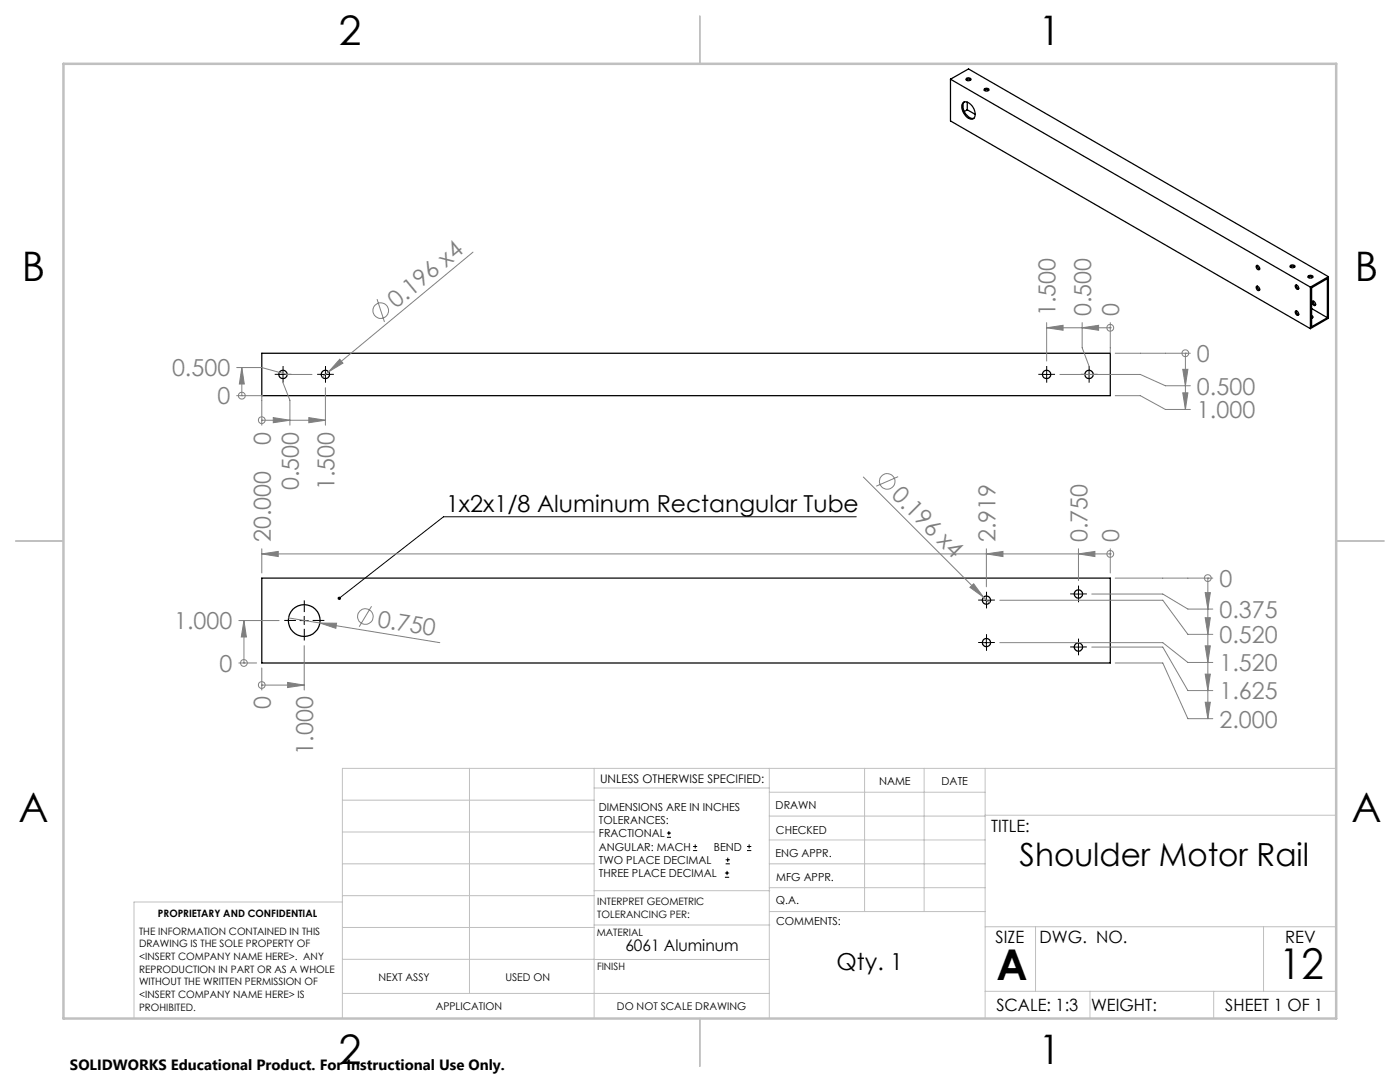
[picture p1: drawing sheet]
<svg xmlns="http://www.w3.org/2000/svg" width="279mm" height="216mm" viewBox="0 0 279 216" stroke-linecap="round" stroke-linejoin="round" font-family="sans-serif">
<g fill="none" stroke="#000" stroke-width=".25">
<path d="M189.7 15.8v8.3l71.8 41.5M189.7 15.8l71.8 41.5M189.7 15.8l3.6-2 71.8 41.4M192.8 15.7a.52 .52 0 0 1 .6-.2 .52 .52 0 0 1 .3 .4 .51 .51 0 0 1-.5 .2 .51 .51 0 0 1-.4-.4zM192.8 15.9l.3-.1 .6 .1M193 15.8v.3M196.4 17.8a.52 .52 0 0 1 .6-.2 .52 .52 0 0 1 .3 .4 .49 .49 0 0 1-.5 .2 .49 .49 0 0 1-.4-.4zM196.4 18l.5-.1 .4 .1M192.2 20.5a1.29 1.29 0 0 1 1.8 .7 2.02 2.02 0 0 1 .2 2.5 2 2 0 0 1-2.1-1.8l-.2-.9zM192.4 20.3a2.36 2.36 0 0 0 1.8 3.3h.1M193 21.9l1.6 .9M193 20.4v1.5"/>
<path d="M193 21.9l-.6 .4M250.7 57.2a.5 .5 0 0 1 .6 .2 .5 .5 0 0 1 0 .6l-.4-.1zM250.8 53a.6 .6 0 0 1 .5 .8 .58 .58 0 0 1-.5-.8zM250.9 53v.2l.5 .5M250.9 57.1v.3l.5 .5M257.5 53a.52 .52 0 0 1 .5-.2 .52 .52 0 0 1 .4 .5 .51 .51 0 0 1-.5 .2 .51 .51 0 0 1-.4-.5zM257.5 53.3l.2-.2 .7 .2M258.5 56.9a.47 .47 0 0 1 .6 .3 .47 .47 0 0 1-.1 .5l-.4-.3zM258.7 56.8l.1 .5 .4 .3M261.1 55.4l.4-.2 .5 .2M261.2 55l.3-.1 .5 .2a.49 .49 0 0 1-.5 .4 .49 .49 0 0 1-.4-.4zM261.5 57.3v8.3"/>
<path d="M261.8 57.4l3.1-1.8v7.8l-3.1 1.8zM261.9 55.3v.1M265.1 55.2l-3.6 2.1M265.1 55.2v8.3l-3.6 2.1M52.2 70.5h169.4v8.5h-169.4zM258.5 62.1a.47 .47 0 0 1 .6 .2 .47 .47 0 0 1-.1 .6l-.4-.3zM258.7 62l.1 .5 .4 .3M261.8 63l.2 .3-.2 .2M261.8 63.3l.2 .1M261.8 61.6l3.1 1.8M261.9 60.2a.47 .47 0 0 1 .6 .2 .47 .47 0 0 1-.2 .6l-.4-.5zM262.1 60.1l.1 .4 .3 .4"/>
<path d="M52.2 115.4h169.4v16.9h-169.4z"/>
<circle cx="56.5" cy="74.7" r=".84"/>
<circle cx="64.9" cy="74.7" r=".84"/>
<circle cx="208.9" cy="74.7" r=".84"/>
<circle cx="217.3" cy="74.7" r=".84"/>
<circle cx="196.9" cy="119.7" r=".83"/>
<circle cx="215.2" cy="118.5" r=".82"/>
<circle cx="60.7" cy="123.8" r="3.2"/>
<circle cx="196.9" cy="128.2" r=".83"/>
<circle cx="215.2" cy="129.1" r=".82"/>
</g>
<g fill="none" stroke="#808080" stroke-width=".2">
<path d="M75.2 59.7l1.5 4.5M94.4 50.3l-30.1 24.9M47.2 73.3h5l5.1 1.4h5M47.2 79h5M48.3 79h.1M48.3 73.3v5.7M48.3 73.3l.5 3.3h-1zM52.2 79h.1M52.2 79v5.8M56.5 76.4l1.4 3.5v4.9M64.9 77.4v7.4M67.8 71.7l.6 .8-2.8 1.7z"/>
<path d="M208.9 65.4h12.7M208.9 64.4v7.6M208.9 65.4l3.3-.5v1zM211.5 74.7h16.1l5 2.3h5M216 64.4v5l1.3 3.7M216 65.4l3.3-.5v1zM221.6 65.4h.1M221.6 64.4v6.1M222.6 70.5h15M222.6 79h5l5 2.7h5M236 73.7h1.1l-.5 3.3zM236 78.4h1.1l-.5 3.3z"/>
<path d="M236.6 70.5h.1M236.6 70.5v11.2M52.2 83.9h.1M52.2 83.9h12.7M54.5 83.3l3.4 .6-3.4 .4zM61.6 83.3l3.3 .6-3.3 .4zM172.3 95.2l25.1 25.1M179.2 95.1l-4.3 1.9M52.2 109.5v4.8M52.2 110.5h169.4M52.2 110.5l3.3-.5v1.1zM193.6 117.2l.7-.7 2 2.7z"/>
<path d="M196.8 109.5v7.6M196.8 110.5l3.4-.5v1.1zM199.5 119.8h32.6l5 6.8h4.9M215.2 109.5v6.4M215.2 110.5l3.3-.5v1.1zM217.9 118.5h14.2l5 3h4.9M221.6 110.5h.1M221.6 109.5v4.8M222.6 115.4h19.4M240.5 118.3h1l-.4 3.2zM241.1 115.4h.1M241.1 115.4v28"/>
<path d="M47.7 132.3h3.5M47.7 123.8h8M48.7 123.8v8.5M48.7 123.8l.5 3.3h-1zM48.7 132.3h.1M52.2 136.7h.1M52.2 133.3v4.4M52.2 136.7h8.5M57.4 136.2l3.3 .5-3.3 .5zM57.6 123.3l6.3 1M60.7 128.8v8.9M63.9 124.3l3.3 .1-.2 1z"/>
<path d="M63.9 124.3l23.9 3.9M74.2 121l-2.5 4.1M199.5 128.2h32.6l5 4h4.9M217.9 129.1h14.2l5 8.7h4.9M222.6 132.3h9.5l5 11.1h4.9M240.5 123.3h1l-.4 3.3zM240.5 128.9h1l-.4 3.3zM240.5 134.5h1l-.4 3.3zM240.5 140.1h1l-.4 3.3z"/>
<circle cx="48.2" cy="79" r=".69"/>
<circle cx="76" cy="62" r="1.56"/>
<circle cx="221.6" cy="65.4" r=".69"/>
<circle cx="236.6" cy="70.5" r=".69"/>
<circle cx="52.2" cy="83.8" r=".68"/>
<circle cx="177.1" cy="96.1" r="1.55"/>
<circle cx="221.6" cy="110.5" r=".69"/>
<circle cx="241" cy="115.3" r=".68"/>
<circle cx="48.7" cy="132.3" r=".68"/>
<circle cx="52.2" cy="136.7" r=".68"/>
<circle cx="72.9" cy="123" r="1.55"/>
</g>
<g fill="none" stroke="#000" stroke-width=".2">
<path d="M55.6 74.7h1.7M56.5 73.9v1.7M64.1 74.7h1.7M64.9 73.9v1.7M208 74.7h1.7M208.9 73.9v1.7M216.5 74.7h1.7M217.3 73.9v1.7M170.9 103.1h-82.4l-20.8 16.3M196 119.8h1.7M196.8 118.9v1.7M214.4 118.5h1.6"/>
<path d="M215.2 117.7v1.6M59.9 123.8h1.6M60.7 123v1.6M196 128.2h1.7M196.8 127.4v1.6M214.4 129.1h1.6M215.2 128.3v1.6M133.1 167.1h.8M133.1 166.2h.8M133.5 165.8v.9M138.3 169.7h.8M138.3 168.9h.8"/>
<path d="M138.7 168.5v.8M144.7 175h.8M144.7 174.2h.8M144.8 172.4h.9M144.8 171.6h.9M145.1 173.8v.8M145.2 171.1v.9M149.1 169.7h.8M149.1 168.9h.8M149.5 168.5v.8"/>
</g>
<g fill="none" stroke="#000" stroke-width=".2" stroke-dasharray="15.2 1.3 1.3 1.3" stroke-linecap="butt">
<path d="M55.7 74.7h-.9M56.5 73.9v-.9M56.5 75.5v.9M57.3 74.7h.9M64.1 74.7h-.8M65 73.9v-.9M65 75.5v.9M65.8 74.7h.8M208.1 74.7h-.9M208.9 73.9v-.9M208.9 75.5v.9M209.7 74.7h.9"/>
<path d="M216.5 74.7h-.8M217.4 73.9v-.9M217.4 75.5v.9M218.2 74.7h.8M196 119.7h-.8M196.9 118.9v-.8M197.7 119.7h.8M214.4 118.5h-.8M215.2 119.3v.9M215.2 117.7v-.9M216.1 118.5h.8M59.1 123.8h-2.4"/>
<path d="M60.7 122.1v-2.3M60.7 125.5v2.3M62.4 123.8h2.3M196 128.2h-.8M196.9 120.6v.8M196.9 129v.9M196.9 127.4v-.9M197.7 128.2h.8M214.4 129.1h-.8M215.2 129.9v.9M215.2 128.3v-.9M216.1 129.1h.8"/>
</g>
<g fill="none" stroke="#c0c0c0" stroke-width=".2">
<path d="M68.3 159.7h50.3M93.7 153.3v44.9M118.6 153.3v49.9M118.6 157.2h34.9M153.5 153.3v49.9M153.5 158.1h43.1M172.5 153.3v28.6M184.4 153.3v28.6M196.6 153.3v49.9M266.7 153.3h-198.4v49.9M68.3 178.7h50.3M68.3 172.4h50.3"/>
<path d="M68.3 166h50.3M68.3 180h-41.6v23.2M118.6 177.7h35M153.5 167.6h43.1M153.5 162.8h43.1M153.5 172.4h43.1M153.5 177.1h43.1M196.6 162.7h70.1M68.3 198.2h85.2M68.3 191.4l85.2 .1M68.3 185.1h50.3M118.6 184.6h35"/>
<path d="M153.6 181.9h43M196.6 197.8h70.1M196.6 184.9h70.1M206.7 184.9v12.9M217.5 197.8v5.4M242.2 197.8v5.4M252.2 184.9v12.9"/>
</g>
<path d="M139.7 3.2v9.5M3.1 107.9h9.6M266.7 107.9h9.5M139.7 203.2v9.6" fill="none" stroke="#c0c0c0" stroke-width=".25"/>
<path d="M12.7 12.7h254v190.5h-254z" fill="none" stroke="#c0c0c0" stroke-width=".5"/>
<path d="M67.4 119.2a.34 .34 0 0 1 .5-.1 .34 .34 0 0 1 .1 .5 .34 .34 0 0 1-.5 0l.2-.2-.2 .2z" fill="#000"/>
<g fill="#808080">
<path d="M193.6 117.2l.7-.7 2 2.7z"/>
<path d="M67.8 71.7l.6 .8-2.8 1.7z"/>
<path d="M63.9 124.3l3.3 .1-.2 1z"/>
<path d="M236 73.7h1.1l-.5 3.3zM236 78.4h1.1l-.5 3.3zM48.3 73.3l.5 3.3h-1z"/>
<path d="M240.5 118.3h1l-.4 3.2zM240.5 123.3h1l-.4 3.3zM240.5 128.9h1l-.4 3.3zM240.5 134.5h1l-.4 3.3zM240.5 140.1h1l-.4 3.3zM48.7 123.8l.5 3.3h-1z"/>
<path d="M216 65.4l3.3-.5v1zM208.9 65.4l3.3-.5v1zM54.5 83.3l3.4 .6-3.4 .4zM61.6 83.3l3.3 .6-3.3 .4z"/>
<path d="M215.2 110.5l3.3-.5v1.1zM196.8 110.5l3.4-.5v1.1zM52.2 110.5l3.3-.5v1.1zM57.4 136.2l3.3 .5-3.3 .5z"/>
</g>
<g font-size="8.5">
<text x="198.9" y="195.5">A</text>
<text x="255.3" y="195.4">12</text>
</g>
<g font-size="8.1">
<text x="67.6" y="8.9">2</text>
<text x="207.3" y="8.9">1</text>
<text x="4.4" y="56.2">B</text>
<text x="270.4" y="56.2">B</text>
<text x="3.7" y="164.1">A</text>
<text x="269.7" y="164.1">A</text>
<text x="67.6" y="212.4">2</text>
<text x="207.3" y="212.4">1</text>
</g>
<text font-size="6.3" x="203.5" y="172.9">Shoulder Motor Rail</text>
<g font-size="4.7" fill="#808080">
<text x="79.1" y="61.6" transform="rotate(-40 79.1 61.6)">0.196 x4</text>
<text x="210.7" y="63.1" transform="rotate(-90 210.7 63.1)">1.500</text>
<text x="217.7" y="63.1" transform="rotate(-90 217.7 63.1)">0.500</text>
<text x="223.4" y="63.1" transform="rotate(-90 223.4 63.1)">0</text>
<text x="34.3" y="75.1">0.500</text>
<text x="238.9" y="72.2">0</text>
<text x="43.4" y="80.7">0</text>
<text x="238.9" y="78.7">0.500</text>
<text x="238.9" y="83.5">1.000</text>
<text x="54" y="88.7" transform="rotate(-90 54 88.7)">0</text>
<text x="59.6" y="97.8" transform="rotate(-90 59.6 97.8)">0.500</text>
<text x="66.7" y="97.8" transform="rotate(-90 66.7 97.8)">1.500</text>
<text x="177.7" y="99.1" transform="rotate(45 177.7 99.1)">0.196 x4</text>
<text x="54" y="108.2" transform="rotate(-90 54 108.2)">20.000</text>
<text x="198.6" y="108.2" transform="rotate(-90 198.6 108.2)">2.919</text>
<text x="217" y="108.2" transform="rotate(-90 217 108.2)">0.750</text>
<text x="223.4" y="108.2" transform="rotate(-90 223.4 108.2)">0</text>
<text x="243.4" y="117.1">0</text>
<text x="34.7" y="125.6">1.000</text>
<text x="75.2" y="125.1" transform="rotate(9 75.2 125.1)">0.750</text>
<text x="243.4" y="123.3">0.375</text>
<text x="243.4" y="128.3">0.520</text>
<text x="43.8" y="134">0</text>
<text x="243.4" y="133.9">1.520</text>
<text x="54" y="141.6" transform="rotate(-90 54 141.6)">0</text>
<text x="243.4" y="139.6">1.625</text>
<text x="243.4" y="145.2">2.000</text>
<text x="62.5" y="150.6" transform="rotate(-90 62.5 150.6)">1.000</text>
</g>
<g font-size="4.7">
<text x="89" y="102.1">1x2x1/8 Aluminum Rectangular Tube</text>
<text x="166.9" y="193.5">Qty. 1</text>
</g>
<g font-size="3.4">
<text x="197.8" y="166">TITLE:</text>
<text x="198.7" y="188.1">SIZE</text>
<text x="207.5" y="188.1">DWG. NO.</text>
<text x="256.5" y="188.2">REV</text>
<text x="198.8" y="201.7">SCALE: 1:3</text>
<text x="217.7" y="201.8">WEIGHT:</text>
<text x="244.5" y="201.7">SHEET 1 OF 1</text>
</g>
<text font-size="3.2" x="124.8" y="189.8">6061 Aluminum</text>
<text font-size="3" x="14" y="213.5">SOLIDWORKS Educational Product. For Instructional Use Only.</text>
<text font-size="2.4" x="119.8" y="156.2">UNLESS OTHERWISE SPECIFIED:</text>
<g font-size="2.2">
<text x="119.5" y="161.8">DIMENSIONS ARE IN INCHES</text>
<text x="154.8" y="161.4">DRAWN</text>
<text x="175.4" y="156.6">NAME</text>
<text x="187.9" y="156.7">DATE</text>
<text x="119.5" y="164.4">TOLERANCES:</text>
<text x="119.5" y="167.1">FRACTIONAL</text>
<text x="154.9" y="166.3">CHECKED</text>
<text x="119.5" y="169.7">ANGULAR: MACH</text>
<text x="119.5" y="172.4">TWO PLACE DECIMAL</text>
<text x="142.5" y="169.7">BEND</text>
<text x="154.8" y="171">ENG APPR.</text>
<text x="119.5" y="175">THREE PLACE DECIMAL</text>
<text x="154.9" y="175.7">MFG APPR.</text>
<text x="154.9" y="180.4">Q.A.</text>
<text x="154.9" y="184.6">COMMENTS:</text>
</g>
<g font-size="2.1">
<text x="75.5" y="195.7">NEXT ASSY</text>
<text x="100.9" y="195.7">USED ON</text>
<text x="86.9" y="201.5">APPLICATION</text>
<text x="123.1" y="201.6">DO NOT SCALE DRAWING</text>
</g>
<g font-size="2">
<text x="31.5" y="182.9">PROPRIETARY AND CONFIDENTIAL</text>
<text x="119.2" y="180.6">INTERPRET GEOMETRIC</text>
<text x="119.2" y="183.1">TOLERANCING PER:</text>
<text x="27.8" y="186.5">THE INFORMATION CONTAINED IN THIS</text>
<text x="27.8" y="189">DRAWING IS THE SOLE PROPERTY OF</text>
<text x="27.8" y="191.6">&lt;INSERT COMPANY NAME HERE&gt;. ANY</text>
<text x="119.1" y="186.7">MATERIAL</text>
<text x="27.8" y="194.1">REPRODUCTION IN PART OR AS A WHOLE</text>
<text x="27.8" y="196.6">WITHOUT THE WRITTEN PERMISSION OF</text>
<text x="119.1" y="193.5">FINISH</text>
<text x="27.8" y="199.1">&lt;INSERT COMPANY NAME HERE&gt; IS</text>
<text x="27.8" y="201.7">PROHIBITED.</text>
</g>
</svg>
